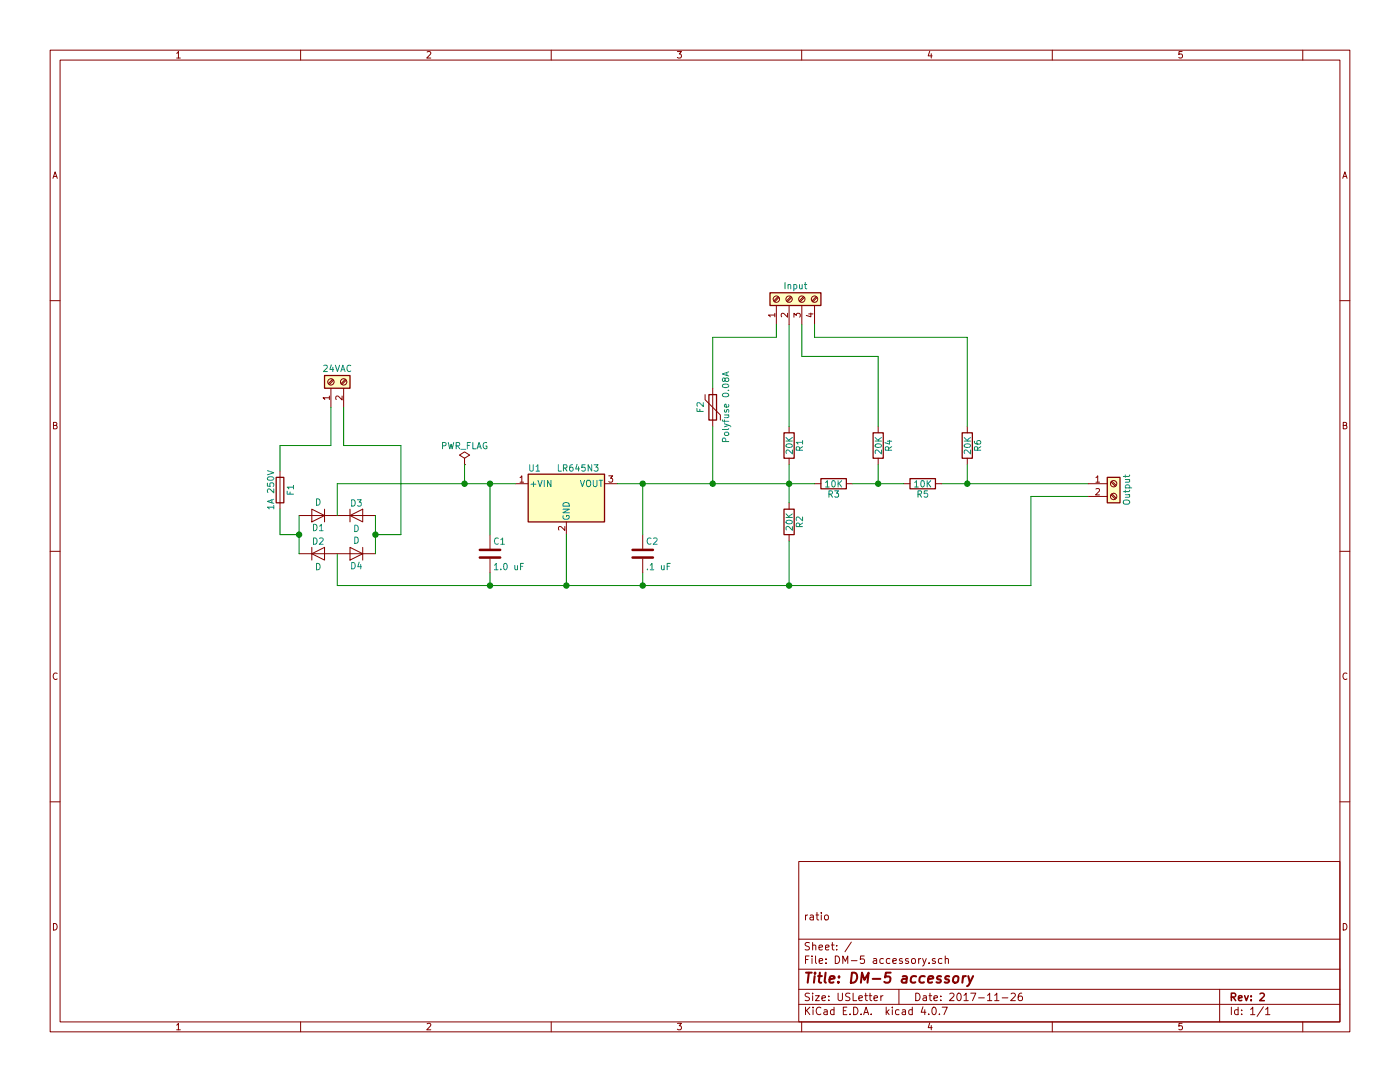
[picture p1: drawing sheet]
EESchema Schematic File Version 2
LIBS:DM-5 accessory-rescue
LIBS:power
LIBS:device
LIBS:switches
LIBS:relays
LIBS:motors
LIBS:transistors
LIBS:conn
LIBS:linear
LIBS:regul
LIBS:74xx
LIBS:cmos4000
LIBS:adc-dac
LIBS:memory
LIBS:xilinx
LIBS:microcontrollers
LIBS:dsp
LIBS:microchip
LIBS:analog_switches
LIBS:motorola
LIBS:texas
LIBS:intel
LIBS:audio
LIBS:interface
LIBS:digital-audio
LIBS:philips
LIBS:display
LIBS:cypress
LIBS:siliconi
LIBS:opto
LIBS:atmel
LIBS:contrib
LIBS:valves
LIBS:My Library
LIBS:DM-5 accessory-cache
EELAYER 25 0
EELAYER END
$Descr USLetter 11000 8500
encoding utf-8
Sheet 1 1
Title "DM-5 accessory"
Date "2017-11-26"
Rev "2"
Comp ""
Comment1 "ratio"
Comment2 ""
Comment3 ""
Comment4 ""
$EndDescr
$Comp
L R R1
U 1 1
P 6200 3500
F 0 "R1" V 6280 3500 50  0000 C CNN
F 1 "20K" V 6200 3500 50  0000 C CNN
F 2 "Resistors_THT:R_Axial_DIN0204_L3.6mm_D1.6mm_P5.08mm_Horizontal" V 6130 3500 50  0001 C CNN
F 3 "" H 6200 3500 50  0001 C CNN
	1    6200 3500
	1    0    0    -1  
$EndComp
$Comp
L R R2
U 1 1
P 6200 4100
F 0 "R2" V 6280 4100 50  0000 C CNN
F 1 "20K" V 6200 4100 50  0000 C CNN
F 2 "Resistors_THT:R_Axial_DIN0204_L3.6mm_D1.6mm_P5.08mm_Horizontal" V 6130 4100 50  0001 C CNN
F 3 "" H 6200 4100 50  0001 C CNN
	1    6200 4100
	1    0    0    -1  
$EndComp
$Comp
L R R4
U 1 1
P 6900 3500
F 0 "R4" V 6980 3500 50  0000 C CNN
F 1 "20K" V 6900 3500 50  0000 C CNN
F 2 "Resistors_THT:R_Axial_DIN0204_L3.6mm_D1.6mm_P5.08mm_Horizontal" V 6830 3500 50  0001 C CNN
F 3 "" H 6900 3500 50  0001 C CNN
	1    6900 3500
	1    0    0    -1  
$EndComp
$Comp
L R R6
U 1 1
P 7600 3500
F 0 "R6" V 7680 3500 50  0000 C CNN
F 1 "20K" V 7600 3500 50  0000 C CNN
F 2 "Resistors_THT:R_Axial_DIN0204_L3.6mm_D1.6mm_P5.08mm_Horizontal" V 7530 3500 50  0001 C CNN
F 3 "" H 7600 3500 50  0001 C CNN
	1    7600 3500
	1    0    0    -1  
$EndComp
$Comp
L R R3
U 1 1
P 6550 3800
F 0 "R3" V 6630 3800 50  0000 C CNN
F 1 "10K" V 6550 3800 50  0000 C CNN
F 2 "Resistors_THT:R_Axial_DIN0204_L3.6mm_D1.6mm_P5.08mm_Horizontal" V 6480 3800 50  0001 C CNN
F 3 "" H 6550 3800 50  0001 C CNN
	1    6550 3800
	0    1    1    0   
$EndComp
$Comp
L R R5
U 1 1
P 7250 3800
F 0 "R5" V 7330 3800 50  0000 C CNN
F 1 "10K" V 7250 3800 50  0000 C CNN
F 2 "Resistors_THT:R_Axial_DIN0204_L3.6mm_D1.6mm_P5.08mm_Horizontal" V 7180 3800 50  0001 C CNN
F 3 "" H 7250 3800 50  0001 C CNN
	1    7250 3800
	0    1    1    0   
$EndComp
$Comp
L C C1
U 1 1
P 3850 4350
F 0 "C1" H 3875 4450 50  0000 L CNN
F 1 "1.0 uF" H 3875 4250 50  0000 L CNN
F 2 "Capacitors_THT:C_Axial_L5.1mm_D3.1mm_P7.50mm_Horizontal" H 3888 4200 50  0001 C CNN
F 3 "" H 3850 4350 50  0001 C CNN
	1    3850 4350
	1    0    0    -1  
$EndComp
$Comp
L C C2
U 1 1
P 5050 4350
F 0 "C2" H 5075 4450 50  0000 L CNN
F 1 ".1 uF" H 5075 4250 50  0000 L CNN
F 2 "Capacitors_THT:C_Disc_D3.8mm_W2.6mm_P2.50mm" H 5088 4200 50  0001 C CNN
F 3 "" H 5050 4350 50  0001 C CNN
	1    5050 4350
	1    0    0    -1  
$EndComp
Wire Wire Line
	6200 3650 6200 3950
Connection ~ 6200 3800
Wire Wire Line
	6700 3800 7100 3800
Wire Wire Line
	6900 3650 6900 3800
Connection ~ 6900 3800
Wire Wire Line
	7400 3800 8550 3800
Wire Wire Line
	7600 3650 7600 3800
Connection ~ 7600 3800
Wire Wire Line
	5050 4600 5050 4500
Wire Wire Line
	2650 4600 8100 4600
Connection ~ 4450 4600
Wire Wire Line
	3850 4600 3850 4500
Connection ~ 3850 3800
Connection ~ 5050 3800
Wire Wire Line
	6200 2550 6200 3350
Wire Wire Line
	6900 2800 6900 3350
Wire Wire Line
	7600 2650 7600 3350
$Comp
L Screw_Terminal_01x02-RESCUE-DM-5_accessory J1
U 1 1
P 2600 3000
F 0 "J1" H 2600 3100 50  0001 C CNN
F 1 "24VAC" V 2700 2950 50  0000 C CNN
F 2 "Connectors_Terminal_Blocks:TerminalBlock_4UCON_19963_02x3.5mm_Straight" H 2600 3000 50  0001 C CNN
F 3 "" H 2600 3000 50  0001 C CNN
	1    2600 3000
	0    -1   -1   0   
$EndComp
Wire Wire Line
	3850 3800 3850 4200
Connection ~ 3850 4600
Wire Wire Line
	6200 4600 6200 4250
Connection ~ 5050 4600
$Comp
L Screw_Terminal_01x02-RESCUE-DM-5_accessory J3
U 1 1
P 8750 3800
F 0 "J3" H 8750 3900 50  0001 C CNN
F 1 "Output" V 8850 3750 50  0000 C CNN
F 2 "Connectors_Terminal_Blocks:TerminalBlock_4UCON_19963_02x3.5mm_Straight" H 8750 3800 50  0001 C CNN
F 3 "" H 8750 3800 50  0001 C CNN
	1    8750 3800
	1    0    0    -1  
$EndComp
Wire Wire Line
	8100 4600 8100 3900
Connection ~ 6200 4600
Wire Wire Line
	5050 4200 5050 3800
Connection ~ 5600 3800
$Comp
L Screw_Terminal_01x04 J2
U 1 1
P 6200 2350
F 0 "J2" H 6200 2550 50  0001 C CNN
F 1 "Input" V 6300 2300 50  0000 C CNN
F 2 "Connectors_Terminal_Blocks:TerminalBlock_4UCON_19963_04x3.5mm_Straight" H 6200 2350 50  0001 C CNN
F 3 "" H 6200 2350 50  0001 C CNN
	1    6200 2350
	0    -1   -1   0   
$EndComp
Wire Wire Line
	6100 2650 6100 2550
Wire Wire Line
	6400 2550 6400 2650
Wire Wire Line
	6400 2650 7600 2650
Wire Wire Line
	6900 2800 6300 2800
Wire Wire Line
	6300 2800 6300 2550
Wire Wire Line
	8100 3900 8550 3900
Wire Wire Line
	2600 3200 2600 3500
Wire Wire Line
	2600 3500 2200 3500
Wire Wire Line
	2700 3200 2700 3500
Wire Wire Line
	2700 3500 3150 3500
Wire Wire Line
	3150 3500 3150 4200
$Comp
L Fuse F1
U 1 1
P 2200 3850
F 0 "F1" V 2280 3850 50  0000 C CNN
F 1 "1A 250V" V 2125 3850 50  0000 C CNN
F 2 "Fuse_Holders_and_Fuses:Fuseholder_ATO_Blade_littlefuse_Pudenz_2_Pin" V 2130 3850 50  0001 C CNN
F 3 "" H 2200 3850 50  0001 C CNN
	1    2200 3850
	1    0    0    -1  
$EndComp
$Comp
L Polyfuse F2
U 1 1
P 5600 3200
F 0 "F2" V 5500 3200 50  0000 C CNN
F 1 "Polyfuse 0.08A" V 5700 3200 50  0000 C CNN
F 2 "Varistors:RV_Disc_D7_W3.4_P5" H 5650 3000 50  0001 L CNN
F 3 "" H 5600 3200 50  0001 C CNN
	1    5600 3200
	1    0    0    -1  
$EndComp
Wire Wire Line
	2200 3500 2200 3700
Wire Wire Line
	2200 4200 2200 4000
Wire Wire Line
	5600 3800 5600 3350
Wire Wire Line
	5600 2650 5600 3050
Wire Wire Line
	6100 2650 5600 2650
$Comp
L D D2
U 1 1
P 2500 4350
F 0 "D2" H 2500 4450 50  0000 C CNN
F 1 "D" H 2500 4250 50  0000 C CNN
F 2 "Diodes_THT:D_A-405_P7.62mm_Horizontal" H 2500 4350 50  0001 C CNN
F 3 "" H 2500 4350 50  0001 C CNN
	1    2500 4350
	1    0    0    -1  
$EndComp
$Comp
L D D4
U 1 1
P 2800 4350
F 0 "D4" H 2800 4450 50  0000 C CNN
F 1 "D" H 2800 4250 50  0000 C CNN
F 2 "Diodes_THT:D_A-405_P7.62mm_Horizontal" H 2800 4350 50  0001 C CNN
F 3 "" H 2800 4350 50  0001 C CNN
	1    2800 4350
	-1   0    0    1   
$EndComp
$Comp
L D D1
U 1 1
P 2500 4050
F 0 "D1" H 2500 4150 50  0000 C CNN
F 1 "D" H 2500 3950 50  0000 C CNN
F 2 "Diodes_THT:D_A-405_P7.62mm_Horizontal" H 2500 4050 50  0001 C CNN
F 3 "" H 2500 4050 50  0001 C CNN
	1    2500 4050
	-1   0    0    1   
$EndComp
$Comp
L D D3
U 1 1
P 2800 4050
F 0 "D3" H 2800 4150 50  0000 C CNN
F 1 "D" H 2800 3950 50  0000 C CNN
F 2 "Diodes_THT:D_A-405_P7.62mm_Horizontal" H 2800 4050 50  0001 C CNN
F 3 "" H 2800 4050 50  0001 C CNN
	1    2800 4050
	1    0    0    -1  
$EndComp
Wire Wire Line
	2650 4600 2650 4350
Wire Wire Line
	2650 4050 2650 3800
Wire Wire Line
	2950 4050 2950 4350
Wire Wire Line
	2350 4050 2350 4350
Wire Wire Line
	2200 4200 2350 4200
Connection ~ 2350 4200
Wire Wire Line
	3150 4200 2950 4200
Connection ~ 2950 4200
$Comp
L LR645N3 U1
U 1 1
P 4450 3900
F 0 "U1" H 4200 4125 50  0000 C CNN
F 1 "LR645N3" H 4375 4125 50  0000 L CNN
F 2 "TO_SOT_Packages_THT:TO-92_Inline_Narrow_Oval" H 4450 4325 50  0001 C CIN
F 3 "" H 4450 3900 50  0001 C CNN
	1    4450 3900
	1    0    0    -1  
$EndComp
Wire Wire Line
	4450 4200 4450 4600
Wire Wire Line
	2650 3800 4050 3800
Wire Wire Line
	4850 3800 6400 3800
$Comp
L PWR_FLAG #FLG01
U 1 1
P 3650 3650
F 0 "#FLG01" H 3650 3725 50  0001 C CNN
F 1 "PWR_FLAG" H 3650 3800 50  0000 C CNN
F 2 "" H 3650 3650 50  0001 C CNN
F 3 "" H 3650 3650 50  0001 C CNN
	1    3650 3650
	1    0    0    -1  
$EndComp
Wire Wire Line
	3650 3650 3650 3800
Connection ~ 3650 3800
$EndSCHEMATC
